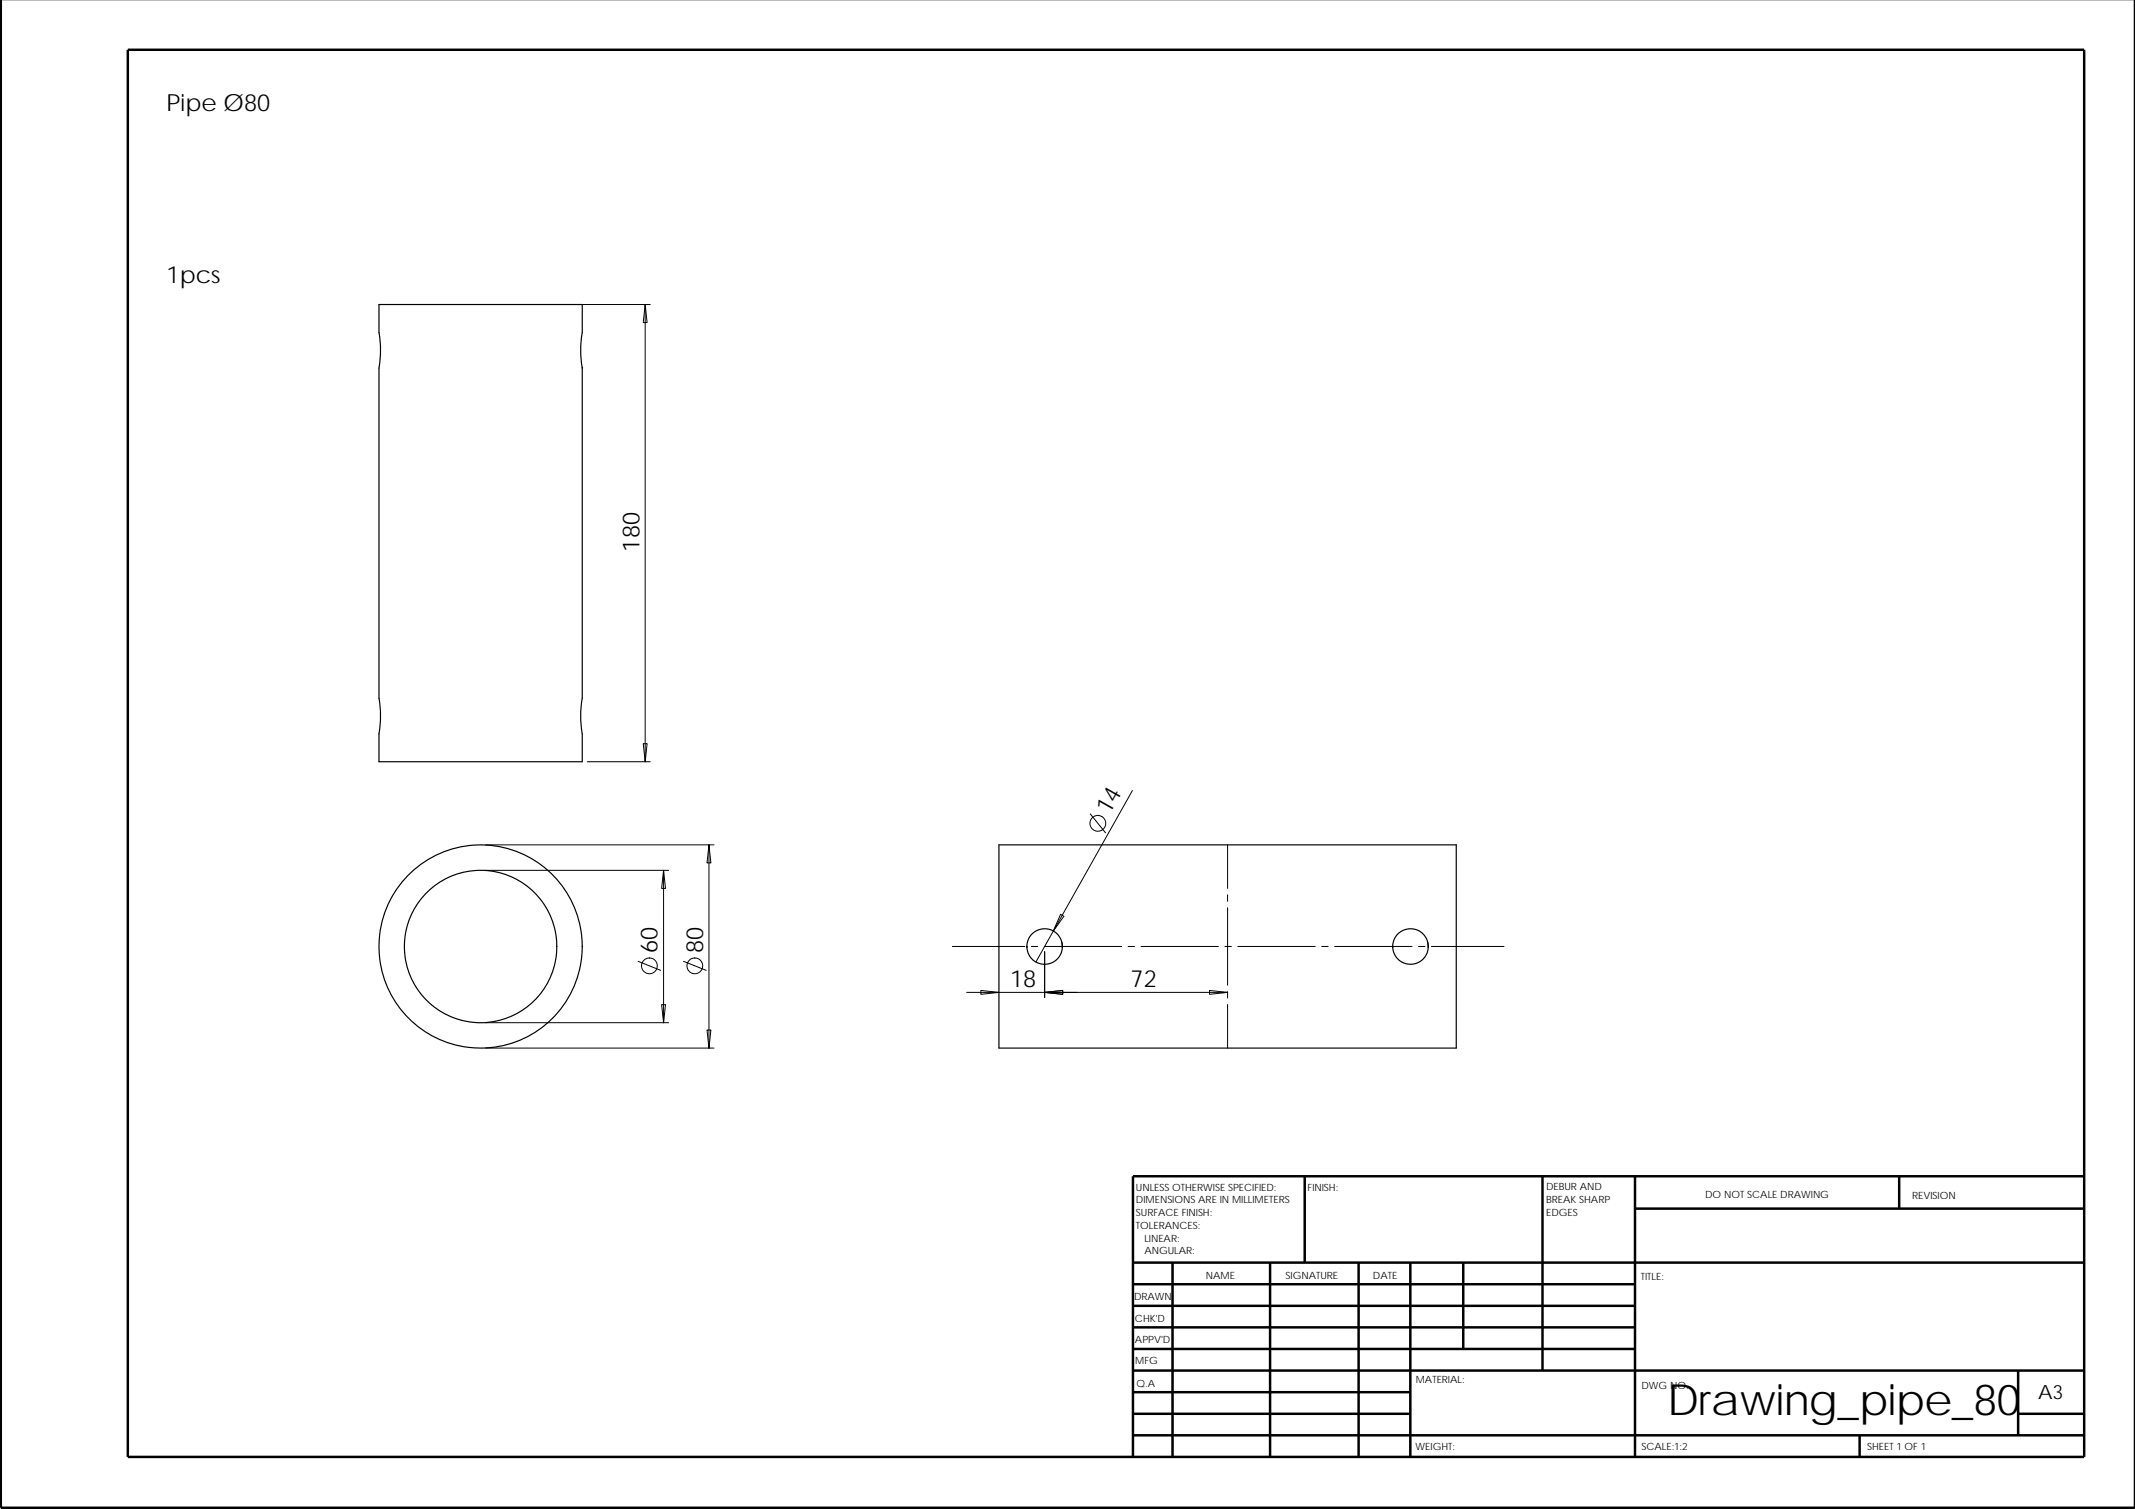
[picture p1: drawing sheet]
<svg xmlns="http://www.w3.org/2000/svg" width="420mm" height="297mm" viewBox="0 0 420 297" stroke-linecap="round" stroke-linejoin="round" font-family="sans-serif">
<g fill="none" stroke="#000" stroke-width=".49">
<path d="M.2 0v296.8h419.9v-296.8M25.2 9.8h385v277h-385zM256.8 231.5v17M303.6 231.5v38.3M321.8 237.9h88.4M321.8 231.5v55.3M373.7 231.5v6.4M410.2 231.5h-187.2v55.3M223 248.5h187.2M223 252.8h98.8M223 257h98.8M230.7 248.5v38.3"/>
<path d="M249.9 248.5v38.3M267.4 248.5v38.3M277.5 248.5v38.3M288 248.5v17M223 261.3h98.8M223 265.5h98.8M223 278.3h54.5M223 269.8h187.2M223 274h54.5M397.2 278.3h13M397.2 269.8v12.7M223 282.5h187.2"/>
<path d="M366 282.5v4.3"/>
</g>
<g fill="none" stroke="#000" stroke-width=".23">
<path d="M74.6 59.9h40v5.5a19.8 19.8 0 0 0 0 7.1v65a19.6 19.6 0 0 0 0 6.9v5.5h-40v-5.5a20 20 0 0 0 0-6.9v-65a20.1 20.1 0 0 0 0-7.1zM196.6 166.3h90v40h-90zM202.1 186.3v.2M209 185.5l.1 1M274.1 186.3v.2M281 185.5l.1 1"/>
<circle cx="94.6" cy="186.3" r="15"/>
<circle cx="94.6" cy="186.3" r="20"/>
<circle cx="205.6" cy="186.3" r="3.5"/>
<circle cx="277.6" cy="186.3" r="3.5"/>
</g>
<g fill="none" stroke="#000" stroke-width=".2">
<path d="M110.6 59.9h17.4M127 59.9l.3 3.6h-.7zM127 59.9v90M115.6 149.9h12.4M126.6 146.4h.7l-.3 3.5zM222.9 155.6l-19 33.8M95.6 171.3h36M95.6 166.3h44.9M130.6 171.3l.4 3.6h-.8zM130.6 171.3v30M139.5 166.3l.4 3.6h-.8zM139.5 166.3v40"/>
<path d="M208.7 180l.7 .4-2.1 2.9zM214.6 160.2l3 3.7M241.6 166.3v8.6M241.6 176.1v1.3M241.6 178.7v15.2M125.6 189.2l4.4 1.8M130.2 197.8h.8l-.4 3.5zM134.5 189.2l4.5 1.8M187.4 186.3h14.3M190.2 195.3h15.4M193 195l3.6 .3-3.6 .4zM203 186.3h1.2"/>
<path d="M205.5 186.3h15.2M205.6 195.3l3.5-.3v.7zM205.6 187.3v9.1M205.6 195.3h36M222 186.3h1.3M224.5 186.3h15.3M238 195l3.6 .3-3.6 .4zM241.1 186.3h1.2M241.6 195.2v1.3M241.6 197.7v8.6M243.6 186.3h15.2M260.1 186.3h1.3"/>
<path d="M262.6 186.3h15.3M279.2 186.3h1.2M281.7 186.3h14.3M95.6 201.3h36M95.6 206.3h44.9M139.1 202.8h.8l-.4 3.5z"/>
<circle cx="216" cy="162.1" r="1.56"/>
<circle cx="127.8" cy="190.1" r="1.55"/>
<circle cx="136.7" cy="190.1" r="1.55"/>
</g>
<text font-size="8.5" x="328.1" y="278.5">Drawing_pipe_80</text>
<g font-size="4.7">
<text x="32.8" y="21.8">Pipe Ø80</text>
<text x="32.8" y="55.6">1pcs</text>
<text x="125.9" y="108.6" transform="rotate(-90 125.9 108.6)">180</text>
<text x="218.3" y="160.5" transform="rotate(-61 218.3 160.5)">14</text>
<text x="129.4" y="187.6" transform="rotate(-90 129.4 187.6)">60</text>
<text x="138.4" y="187.6" transform="rotate(-90 138.4 187.6)">80</text>
<text x="198.8" y="194.3">18</text>
<text x="222.5" y="194.3">72</text>
</g>
<text font-size="3.9" x="401.1" y="275.4">A3</text>
<g font-size="2">
<text x="223.6" y="234.4">UNLESS OTHERWISE SPECIFIED:</text>
<text x="223.6" y="236.9">DIMENSIONS ARE IN MILLIMETERS</text>
<text x="223.6" y="239.4">SURFACE FINISH:</text>
<text x="257.3" y="234.4">FINISH:</text>
<text x="304.3" y="234.3">DEBUR AND</text>
<text x="304.3" y="239.3">EDGES</text>
<text x="304.3" y="236.8">BREAK SHARP</text>
<text x="335.6" y="235.8">DO NOT SCALE DRAWING</text>
<text x="376.3" y="236">REVISION</text>
<text x="223.6" y="241.9">TOLERANCES:</text>
<text x="225.2" y="244.4">LINEAR:</text>
<text x="225.2" y="246.9">ANGULAR:</text>
<text x="237.3" y="251.8">NAME</text>
<text x="253" y="251.8">SIGNATURE</text>
<text x="270.2" y="251.8">DATE</text>
<text x="223.2" y="255.9">DRAWN</text>
<text x="322.9" y="252.1">TITLE:</text>
<text x="223.4" y="260.2">CHK'D</text>
<text x="223.4" y="264.3">APPV'D</text>
<text x="223.4" y="268.6">MFG</text>
<text x="223.6" y="273">Q.A</text>
<text x="278.6" y="272.3">MATERIAL:</text>
<text x="323" y="273.5">DWG NO.</text>
<text x="278.6" y="285.4">WEIGHT:</text>
<text x="323" y="285.4">SCALE:1:2</text>
<text x="367.4" y="285.4">SHEET 1 OF 1</text>
</g>
</svg>
